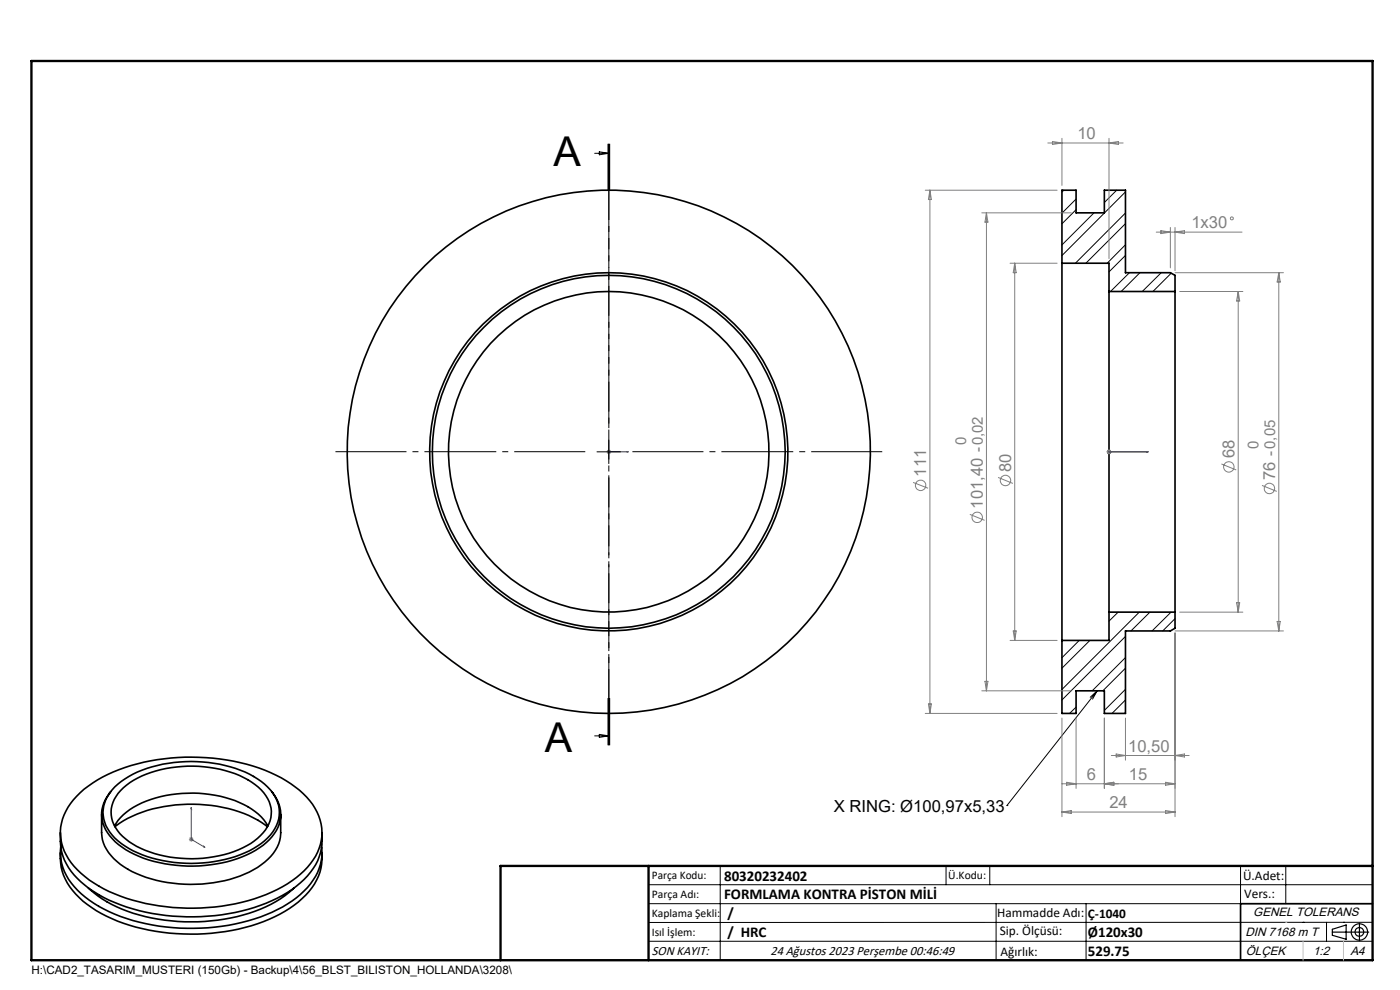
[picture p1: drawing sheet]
<svg xmlns="http://www.w3.org/2000/svg" width="297mm" height="210mm" viewBox="0 0 297 210" stroke-linecap="round" stroke-linejoin="round" font-family="sans-serif">
<g fill="none" stroke="#000" stroke-width=".35">
<path d="M225.3 55.8v80M225.3 55.8h10v6M225.3 55.8v-15.5h3v4.8h6v-4.8h4.5v17.5h9.5l1 .6v3.4M235.3 61.8v68M235.3 61.8h14M249.3 61.8v68M235.3 129.8v6h-10M235.3 129.8h14M249.3 129.8v3.5l-1 .5h-9.5v17.5h-4.5v-4.8h-6v4.8h-3v-15.5M12.8 176.6a12 12 0 0 0 5.3 11.2 35.2 35.2 0 0 0 20 6.6 39.6 39.6 0 0 0 23.8-5.7 13.6 13.6 0 0 0 6.4-9.5v-2.6M12.9 179.7a10.8 10.8 0 0 0 3.5 9.1 29.8 29.8 0 0 0 15.9 7.4 43.5 43.5 0 0 0 27.6-3.8 15.6 15.6 0 0 0 8.1-9 8.4 8.4 0 0 0 .2-3.7M16.3 168.9a29.1 29.1 0 0 1 15.7-7.5 43.8 43.8 0 0 1 27.7 3.6 17.1 17.1 0 0 1 7.9 8.1 10.2 10.2 0 0 1-2.4 10.9 28.9 28.9 0 0 1-16.7 8 44.4 44.4 0 0 1-26.5-3.4 17 17 0 0 1-8.7-8.9 10.4 10.4 0 0 1 3-10.8z"/>
<path d="M21.6 172.7v3.9a9.1 9.1 0 0 0 4.7 7.3 29.1 29.1 0 0 0 21.3 2.9 18.5 18.5 0 0 0 10.4-5.8l.4-.6a6.7 6.7 0 0 0 1.1-3.8v-3.9M23.5 167.9a7 7 0 0 0 .3 10 20.5 20.5 0 0 0 12.4 5.5 28.6 28.6 0 0 0 18.8-3.6 8.4 8.4 0 0 0 4.5-7.9l-.6-2-1.3-2M24.3 175.2a13.7 13.7 0 0 1 8.8-5.9 26.9 26.9 0 0 1 19.5 1.8 10.5 10.5 0 0 1 4.2 4.1M24.3 166.9a20.5 20.5 0 0 1 11.4-5 29 29 0 0 1 18.1 2.8 9.8 9.8 0 0 1 5.4 6.9 8.5 8.5 0 0 1-4.6 7.8 28.6 28.6 0 0 1-20.1 3.2 18.7 18.7 0 0 1-10.7-5.5 6.9 6.9 0 0 1 0-9.5zM24.4 175.4a26.1 26.1 0 0 1 15.4-4.8 26.8 26.8 0 0 1 16.9 4.8M26.2 167.1a22.2 22.2 0 0 1 14.8-4.6 22.2 22.2 0 0 1 13.8 4.5 6.5 6.5 0 0 1 1.9 8.4 14.3 14.3 0 0 1-9.1 5.9 26.5 26.5 0 0 1-19.4-2.3 8.3 8.3 0 0 1-4.6-6.7 7.1 7.1 0 0 1 2.6-5.2zM12.8 180.9a11.3 11.3 0 0 0 4 9.5 30.9 30.9 0 0 0 16.2 7.1 44.6 44.6 0 0 0 25.2-3 18.3 18.3 0 0 0 9.4-8.6l.6-2.6 .1-2.4M18.7 188.3a27.5 27.5 0 0 0 14.8 6.7 39.4 39.4 0 0 0 25-3.7l1.9-1.3 2-1.7M291.2 191.7h-28v12"/>
<circle cx="129.1" cy="95.8" r="34"/>
<circle cx="129.1" cy="95.8" r="55.5"/>
<circle cx="129.1" cy="95.8" r="37.4"/>
<circle cx="129.1" cy="95.8" r="38"/>
</g>
<g fill="none" stroke="#000" stroke-width=".21">
<path d="M126.2 32.5h3M127.1 32.2l2.1 .3-2.1 .3zM129 30.5v10M129.2 30.5v10M129.3 30.5v10M225.7 40.3l-.4 .4M228.3 42.2l-3 3M228.3 44.5l-3 3M232.1 45.1l-6.8 6.9M236.9 40.3l-2.6 2.7M238.8 45.2l-10.7 10.6M238.8 51.9l-3.9 3.9"/>
<path d="M238.8 40.7l-13.5 13.5M238.8 47.4l-8.4 8.4M238.8 54.2l-3.5 3.5M239.6 57.8l-4 4M241.8 57.8l-4 4M246.3 57.8l-4 4M248.5 58l-3.9 3.8M249.3 61.6l-.2 .2M126.6 95.8h5.1M129.2 93.3v5M229 135.8l-3.7 3.7M231.2 135.8l-5.9 5.9"/>
<path d="M237.2 129.8l-1.9 2M238.8 139.5l-7.1 7M238.8 135l-13.5 13.5M241.7 129.8l-16.4 16.5M243.9 129.8l-4 4M248.4 129.8l-4 4M249.3 131.2l-2.6 2.6M126.2 156.1h3M127.1 155.8l2.1 .3-2.1 .3zM129 148.1v10M129.2 148.1v10M129.3 148.1v10z"/>
<path d="M228.3 150l-1.4 1.3M232.8 146.5l-19.2 24.4M232.8 146.5l-1 1.8M232.8 146.5l-1.5 1.4M238.8 146.2l-4.5 4.5M238.8 141.7l-4.8 4.8M238.8 148.5l-2.9 2.8M213.6 170.9h.1M137.6 187.7h153.6M137.6 191.7h153.6M137.6 199.7h153.6M152.8 183.7v20"/>
<path d="M200.7 183.7v4M210 183.7v4M211.3 191.7v12M230.4 191.7v12M263.2 183.7v20M272.8 183.7v8M276.4 195.6h.1M281.4 195.6v4.1M285 195.6h.1M291.2 195.6l-153.6 .1"/>
</g>
<g fill="none" stroke="#808080" stroke-width=".21">
<path d="M222.3 30.3h16M223.3 30l2 .3-2 .3zM225.3 29.3v10M235.3 29.3v25.5M235.3 30.3l2-.3v.6zM196.3 40.3h28M197.3 40.3v111M197.3 40.3l.3 2h-.6zM208.3 45.1h19M209.3 45.1v101.4M209.3 45.1l.3 2h-.6zM214.3 55.8h10"/>
<path d="M215.3 55.8l.3 2h-.7zM215.3 55.8v80M245.3 49.2h18.2M246.3 48.9l2 .3-2 .4zM248.3 48.3v8.5M249.3 48.3v9.1M249.3 49.2l2-.3v.7zM249.3 57.8h23M271.3 57.8v76M271.3 57.8l.3 2h-.7zM250.3 61.8h13.4M262.7 61.8v68"/>
<path d="M262.7 61.8l.3 2h-.7zM128.7 95.8h.9M128.8 95.5l.7 .7M129.2 95.3v1M129.5 95.5l-.7 .7M234.8 95.8h1M234.9 95.5l.7 .7M235.3 95.3v1M235.6 95.5l-.7 .7M259.1 98.4l3.2 1.3M193.7 102.3l3.2 1.3M205.7 109.1l3.2 1.3"/>
<path d="M211.7 101.3l3.2 1.2M267.7 103l3.2 1.2M214.3 135.8h10M214.9 133.8h.7l-.3 2zM249.3 134.3v38.9M249.3 133.8h23M250.3 129.8h13.4M262.3 127.8h.7l-.3 2zM270.9 131.8h.7l-.3 2zM196.3 151.3h28M197 149.3h.6l-.3 2zM208.3 146.5h19"/>
<path d="M209 144.5h.6l-.3 2zM225.3 152.3v20.9M228.3 152.3v14.9M234.3 152.3v14.9M236.8 159.9l2 .4-2 .3zM238.8 152.3v8.9M40.1 178h1M40.2 177.7l.7 .7M40.6 177.5v1.1M40.9 177.7l-.7 .7M225.3 166.3h24M225.3 172.3h24"/>
<path d="M225.3 172.3l2-.4v.7zM226.3 165.9l2 .4-2 .3zM234.3 166.3l2-.4v.7zM235.8 160.3h16.5M247.3 165.9l2 .4-2 .3zM247.3 171.9l2 .4-2 .3zM249.3 160.3l2-.4v.7z"/>
<circle cx="261.3" cy="46.3" r=".32"/>
<circle cx="260.7" cy="99" r="1.11"/>
<circle cx="195.3" cy="103" r="1.12"/>
<circle cx="207.3" cy="109.8" r="1.11"/>
<circle cx="213.3" cy="101.9" r="1.1"/>
<circle cx="269.3" cy="103.6" r="1.1"/>
</g>
<g fill="none" stroke="#000" stroke-width=".25">
<path d="M282.6 197.7h7.8M282.6 197.1l3-.9v3l-3-.8zM288.4 195.8v3.8M106.2 203.7h185"/>
<circle cx="288.4" cy="197.7" r="1.74"/>
<circle cx="288.4" cy="197.7" r=".93"/>
</g>
<path d="M129 95.8h.3zM129.2 95.8h.1M129.2 95.8h4.1M133.3 95.8h-.4h.4M235.2 95.8h.2zM235.3 95.8h.1M235.3 95.8h8.3M243.6 95.8h-.4h.4M40.6 171.3v6.7l2.9 1.8M40.6 171.3v.4l-.1-.2zM43.2 179.5l.3 .3-.3-.1z" fill="none" stroke="#00f" stroke-width=".21"/>
<path d="M124.2 95.8h-53M129.2 90.8v-53M134.2 95.8h53M129.2 100.8v53" fill="none" stroke="#000" stroke-width=".21" stroke-dasharray="15.2 1.3 1.3 1.3" stroke-dashoffset=".2" stroke-linecap="butt"/>
<path d="M129.2 30.5v127.6" fill="none" stroke="#000" stroke-width=".21" stroke-dasharray="6.3 1.3 1.3 1.3" stroke-dashoffset=".3" stroke-linecap="butt"/>
<path d="M6.7 12.9h284.5v190.8h-284.5zM137.6 183.7v20M291.2 183.7h-185v20" fill="none" stroke="#000" stroke-width=".5"/>
<path d="M276.4 199.7v4M285 199.7v4" fill="none" stroke="#c0c0c0" stroke-width=".21"/>
<path d="M272.8 195.6h.1" fill="none" stroke="#c0c0c0" stroke-width=".25"/>
<g fill="#00f">
<path d="M132.9 95.8h.4zM129 95.8h.3z"/>
<path d="M43.2 179.5l.3 .3-.3-.1zM40.6 171.3v.4l-.1-.2z"/>
<path d="M235.2 95.8h.2zM243.2 95.8h.4zM235.2 95.8h.2zM243.2 95.8h.4z"/>
</g>
<g font-size="8.7">
<text x="117.5" y="35.1">A</text>
<text x="115.6" y="159.4">A</text>
</g>
<g font-size="3.5" fill="#808080">
<text x="228.6" y="29.5">10</text>
<text x="252.8" y="48.4">1x30</text>
<text x="196.5" y="101.1" transform="rotate(-90 196.5 101.1)">111</text>
<text x="214.5" y="100.1" transform="rotate(-90 214.5 100.1)">80</text>
<text x="261.9" y="97.2" transform="rotate(-90 261.9 97.2)">68</text>
<text x="270.5" y="101.8" transform="rotate(-90 270.5 101.8)">76 -0,05</text>
<text x="208.5" y="107.9" transform="rotate(-90 208.5 107.9)">101,40 -0,02</text>
<text x="239.3" y="159.4">10,50</text>
<text x="230.6" y="165.4">6</text>
<text x="239.5" y="165.4">15</text>
<text x="235.3" y="171.4">24</text>
</g>
<text font-size="3.5" x="176.9" y="172.2">X RING: Ø100,97x5,33</text>
<g font-size="3.2" fill="#808080">
<text x="205" y="94.5" transform="rotate(-90 205 94.5)">0</text>
<text x="267" y="95.2" transform="rotate(-90 267 95.2)">0</text>
</g>
<g font-size="3.2">
<text x="153.6" y="190.8">FORMLAMA KONTRA PİSTON MİLİ</text>
<text x="153.6" y="186.8">80320232402</text>
<text x="154.3" y="194.8">/</text>
<text x="154.3" y="198.8">/ HRC</text>
<text x="230.8" y="198.7">Ø120x30</text>
<text x="230.8" y="202.8">529.75</text>
</g>
<g font-size="2.8">
<text x="263.7" y="186.7">Ü.Adet:</text>
<text x="263.9" y="190.5">Vers.:</text>
<text x="211.5" y="194.5">Hammadde Adı:</text>
<text x="230.8" y="194.7">Ç-1040</text>
<text x="138.3" y="202.6">SON KAYIT:</text>
<text x="163.4" y="202.6">24 Ağustos 2023 Perşembe 00:46:49</text>
<text x="212.1" y="198.4">Sip. Ölçüsü:</text>
<text x="212.2" y="202.7">Ağırlık:</text>
</g>
<g font-size="2.6">
<text x="265.9" y="194.4">GENEL TOLERANS</text>
<text x="264.2" y="198.5">DIN 7168 m T</text>
<text x="264.3" y="202.6">ÖLÇEK</text>
<text x="278.5" y="202.6">1:2</text>
<text x="286.5" y="202.6">A4</text>
</g>
<g font-size="2.5">
<text x="138.3" y="186.4">Parça Kodu:</text>
<text x="138.3" y="190.5">Parça Adı:</text>
<text x="201.2" y="186.5">Ü.Kodu:</text>
<text x="138.3" y="194.5">Kaplama Şekli:</text>
<text x="138.3" y="198.6">Isıl İşlem:</text>
<text x="6.7" y="206.7">H:\CAD2_TASARIM_MUSTERI (150Gb) - Backup\4\56_BLST_BILISTON_HOLLANDA\3208\</text>
</g>
</svg>
